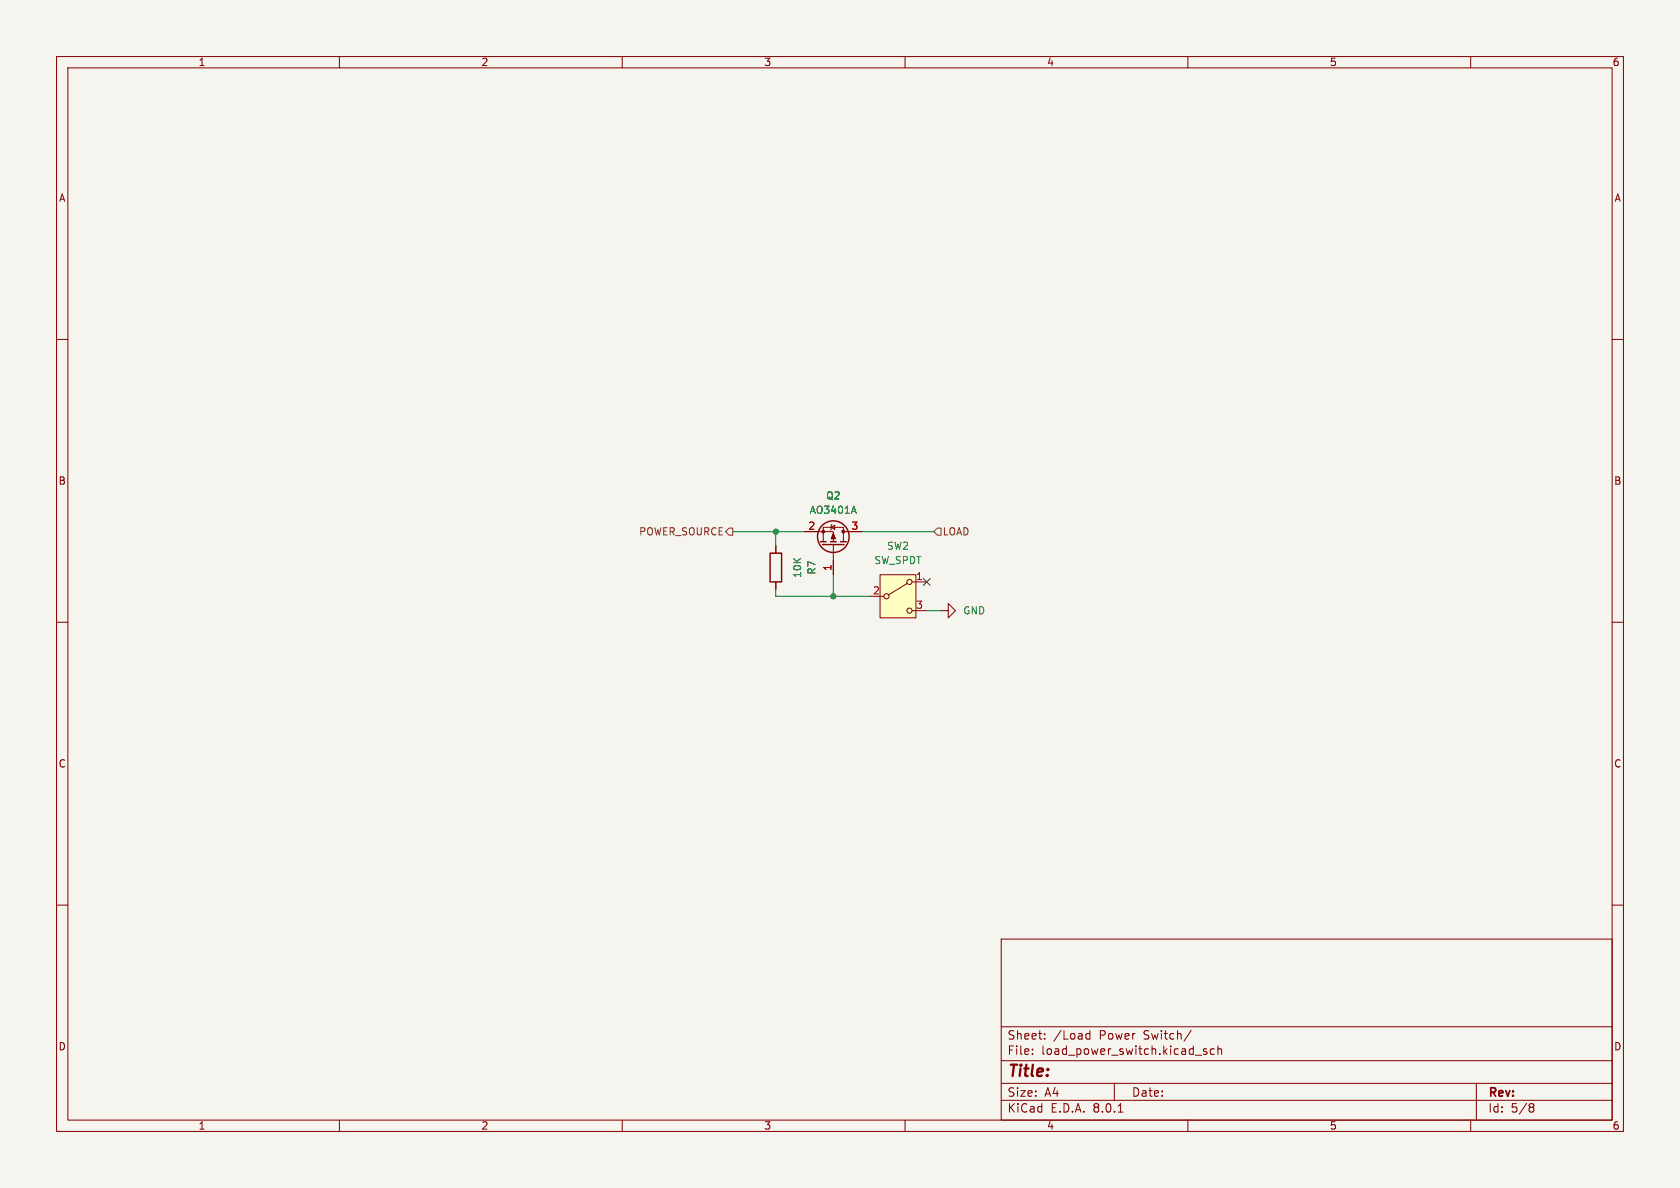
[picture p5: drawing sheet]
<svg xmlns="http://www.w3.org/2000/svg" width="297mm" height="210mm" viewBox="0 0 297 210" stroke-linecap="round" stroke-linejoin="round" font-family="sans-serif">
<path d="M0 0h297v210h-297z" fill="#f5f4ef" stroke="#f5f4ef" stroke-width=".18"/>
<g fill="none" stroke="#840000" stroke-width=".18">
<path d="M10 10h277v190h-277zM12 12h273v186h-273zM60 10v2M110 10v2M160 10v2M210 10v2M260 10v2M10 60h2M285 60h2M137.2 96.5v1.3M142.2 94h5.1v1.8M145.5 95.8v-2.6h3.6v2.6"/>
<path d="M146.9 93.2l.7-.4v.8zM147.1 92.7l-.2 .1v.8l-.1 .1M147.3 96.3v5.3M149.1 94h3.3M10 110h2M137.2 102.9v1.2M166.4 108h1.2v-1.3l1.3 1.3-1.3 1.2v-1.2M166.4 108h.1M285 110h2M10 160h2M285 160h2M177 166h108v32h-108z"/>
<path d="M60 198v2M110 198v2M160 198v2M177 194.5h108M177 191.5h108M177 187.5h108M177 181.5h108M182.5 186.3v.1M182.5 185.5v.1M184.7 183.6v.1M184.7 182.8v.1M192 183.6l.2 .1 .5-.1"/>
<path d="M192.7 182.2v1.5M192.7 182.8l-.5-.1-.2 .1M197 191.5v3M197.7 196.6h.8M210 198v2M210.6 182.1l-1.3 2M211.3 186.5h1.2M213.3 185.5l-.3-.1-.3 .2 .1 .2 .5 .2v.3h-.6M214.7 185.5l-.5-.1-.2 .3v.4l.1 .2h.6M215.3 185.5l.2-.1 .4 .1 .1 .9M215.3 184.9v1.5M260 198v2"/>
<path d="M261 191.5v6.5M270.6 195.1h.3l.3 .3-.3 .3M270.6 195.7h.3M270.9 195.7l.2 .2 .1 .4-.3 .3h-.3"/>
</g>
<g fill="none" stroke="#840000" stroke-width=".25">
<path d="M136.1 97.8h2.1v5.1h-2.1zM145 95.8h1M145.4 96.3h3.8M146.8 95.8h1M148.6 95.8h1"/>
<circle cx="147.3" cy="94.9" r="2.79"/>
</g>
<g fill="#840000" stroke="#840000" stroke-width=".18">
<path d="M147.3 94.2l.4 1.1h-.8z"/>
<circle cx="145.5" cy="94" r=".25"/>
<circle cx="149.1" cy="94" r=".25"/>
</g>
<path d="M150.9 89.5l.5 1.2" fill="none" stroke="#006464" stroke-width=".18"/>
<path d="M155.6 101.6h6.3v7.6h-6.3z" fill="#ffffc2"/>
<g fill="none" stroke="#840000" stroke-width=".18">
<path d="M137.2 96.5v1.3M142.2 94h2.6M147.3 99.1v2.5M149.9 94h2.5M137.2 102.9v1.2M153.7 105.4h2.5M155.6 101.6h6.3v7.6h-6.3zM160.4 103.1l-3.3 2.1M161.3 102.9h2.5M161.3 108h2.5"/>
<circle cx="156.7" cy="105.4" r=".46"/>
<circle cx="160.8" cy="108" r=".46"/>
<circle cx="160.8" cy="102.9" r=".46"/>
</g>
<path d="M128.9 93.3h.6v1.3h-.6l-.6-.6zM165.7 93.3h.7v1.3h-.7l-.6-.6z" fill="none" stroke="#725600" stroke-width=".18"/>
<path d="M129.5 94h12.7M137.2 94v2.5M152.4 94h12.7M137.2 104.1v1.3h16.5M147.3 101.6v3.8M163.8 108h2.6" fill="none" stroke="#009600" stroke-width=".18"/>
<path d="M163.2 102.3l1.2 1.2M164.4 102.3l-1.2 1.2" fill="none" stroke="#000084" stroke-width=".18"/>
<path d="M150.9 89.5l.5 1.2" fill="none" stroke="#006464" stroke-width=".18"/>
<g fill="#009600" stroke="#009600" stroke-width=".18">
<circle cx="147.3" cy="105.4" r=".46"/>
<circle cx="137.2" cy="94" r=".46"/>
</g>
<text font-size="2.8" fill="#840000" x="178" y="190.9">Title:</text>
<g font-size="2.1" fill="#840000">
<text x="178" y="184">Sheet:</text>
<text x="186.2" y="184">/Load</text>
<text x="194.4" y="184">Power</text>
<text x="202.3" y="184">Switch/</text>
<text x="178" y="186.7">File:</text>
<text x="184.1" y="186.7">load_power_switch.kicad_sch</text>
<text x="178" y="196.9">KiCad</text>
<text x="178" y="194.1">Size:</text>
<text x="184.7" y="194.1">A4</text>
<text x="185.7" y="196.9">E.D.A.</text>
<text x="193.3" y="196.9">8.0.1</text>
<text x="200" y="194.1">Date:</text>
<text x="263" y="194.3">Rev:</text>
<text x="263" y="196.9">Id:</text>
<text x="267.1" y="196.9">5/8</text>
</g>
<g font-size="1.8" fill="#840000">
<text x="35" y="11.9">1</text>
<text x="85" y="11.9">2</text>
<text x="135" y="11.9">3</text>
<text x="185" y="11.9">4</text>
<text x="235" y="11.9">5</text>
<text x="285" y="11.9">6</text>
<text x="10.3" y="35.9">A</text>
<text x="285.3" y="35.9">A</text>
<text x="10.3" y="85.9">B</text>
<text x="285.3" y="85.9">B</text>
<text x="10.3" y="135.9">C</text>
<text x="285.3" y="135.9">C</text>
<text x="10.3" y="185.9">D</text>
<text x="285.3" y="185.9">D</text>
<text x="35" y="199.9">1</text>
<text x="85" y="199.9">2</text>
<text x="135" y="199.9">3</text>
<text x="185" y="199.9">4</text>
<text x="235" y="199.9">5</text>
<text x="285" y="199.9">6</text>
</g>
<g font-size="1.8" fill="#006464">
<text x="145.9" y="88.5">Q2</text>
<text x="143" y="91">AO3401A</text>
<text x="144.4" y="101.7" transform="rotate(-90 144.4 101.7)">R7</text>
<text x="154.5" y="99.9">SW_SPDT</text>
<text x="156.7" y="97.4">SW2</text>
<text x="141.8" y="102.3" transform="rotate(-90 141.8 102.3)">10K</text>
<text x="170.2" y="108.8">GND</text>
</g>
<g font-size="1.8" fill="#725600">
<text x="112.9" y="94.8">POWER_SOURCE</text>
<text x="166.6" y="94.8">LOAD</text>
</g>
<g font-size="1.8" fill="#a90000">
<text x="142.8" y="93.7">2</text>
<text x="150.4" y="93.7">3</text>
<text x="147.1" y="101" transform="rotate(-90 147.1 101)">1</text>
<text x="154.2" y="105.2">2</text>
<text x="161.9" y="102.6">1</text>
<text x="161.9" y="107.7">3</text>
</g>
</svg>
